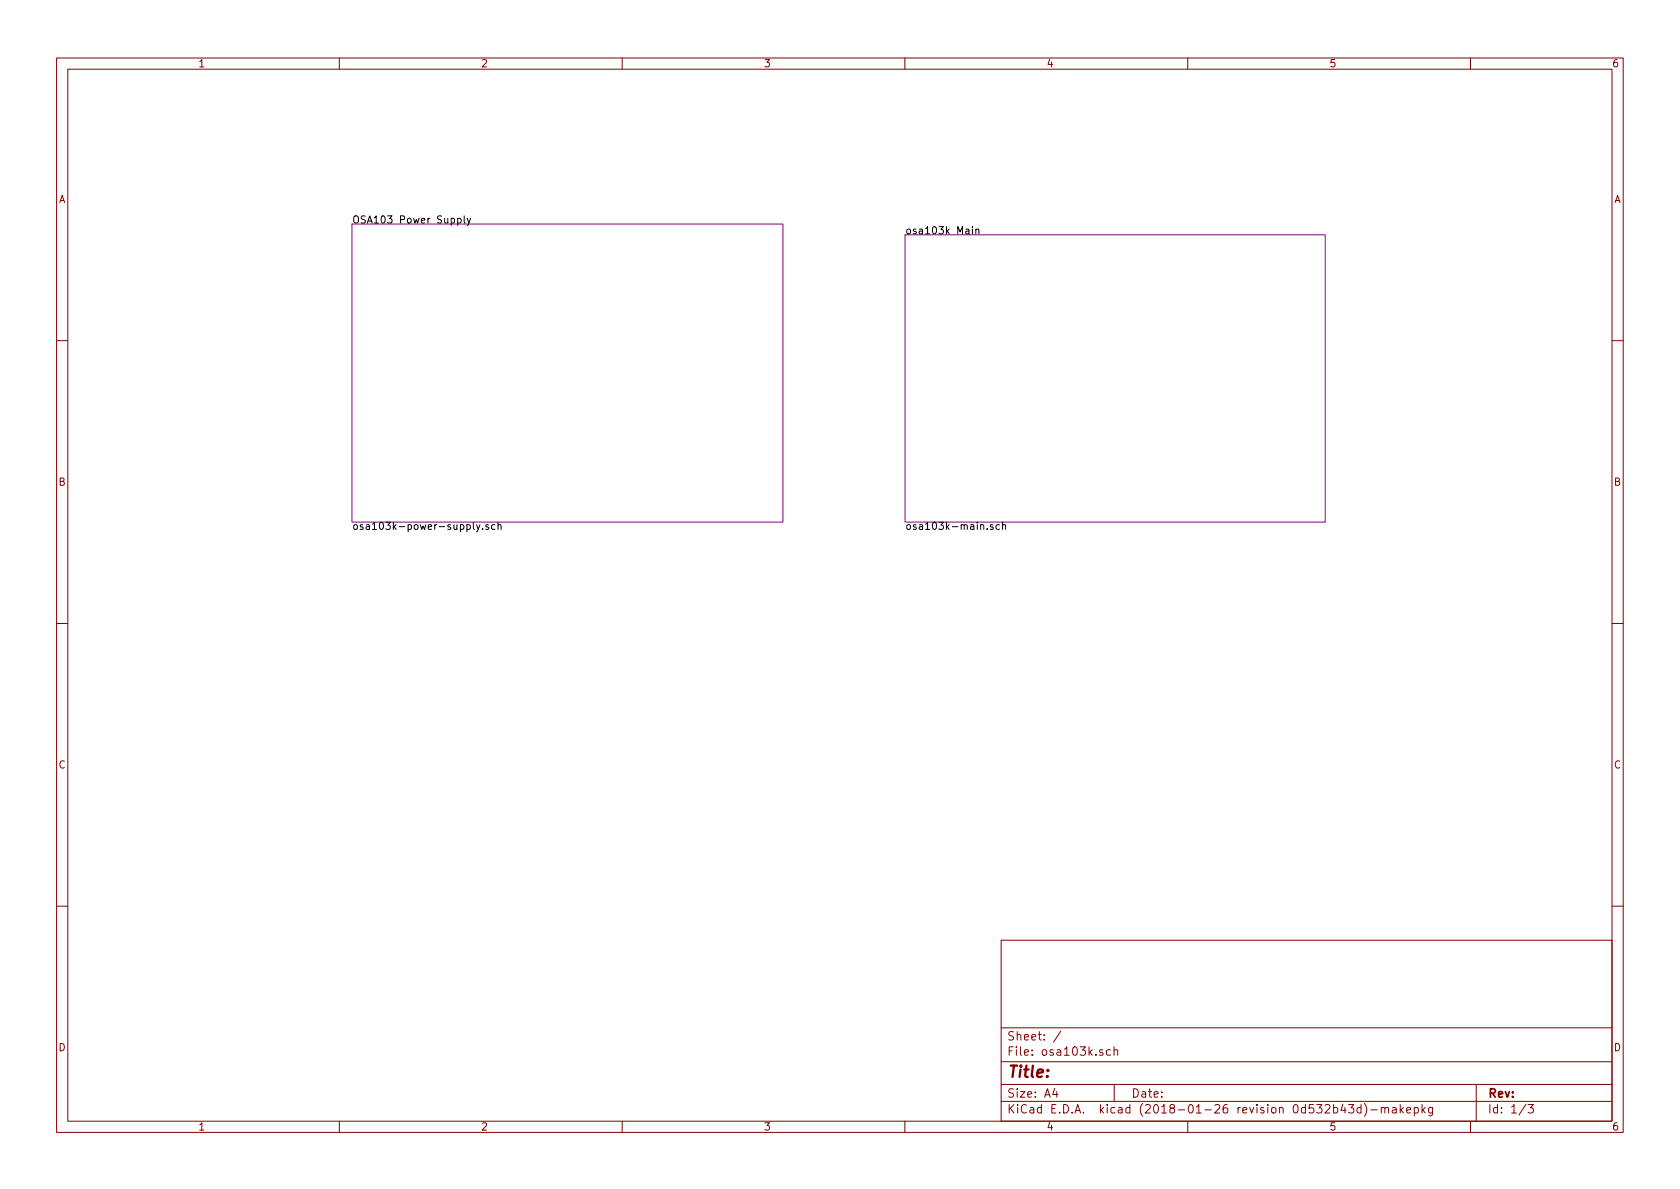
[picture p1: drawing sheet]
<svg xmlns="http://www.w3.org/2000/svg" width="297mm" height="210mm" viewBox="0 0 297 210" stroke-linecap="round" stroke-linejoin="round" font-family="sans-serif">
<g fill="none" stroke="#840000" stroke-width=".18">
<path d="M10 10.3h277v189.9h-277zM12 12.2h273v186.1h-273zM60 10.3v1.9M110 10.3v1.9M160 10.3v1.9M210 10.3v1.9M260 10.3v1.9M10 60.2h2M285 60.2h2M10 110.3h2M285 110.3h2M10 160.2h2"/>
<path d="M177 166.3h108v32h-108zM285 160.2h2M60 198.3v1.9M110 198.3v1.9M160 198.3v1.9M177 194.8h108M177 191.8h108M177 187.8h108M177 181.8h108M186.5 192.5l-.4 1h1M186.8 193v1M187.6 182.3l-1.3 2"/>
<path d="M195 185.7l-.4-.1-.2 .2 .1 .2 .5 .2v.3h-.6M196.3 185.7l-.4-.1-.3 .3 .1 .6 .2 .1 .4-.1M197 185.7l.2-.1 .4 .1v.9M197 185.1v1.5M197 191.8v3M210 198.3v1.9M237.4 195.2l-.3 1.1h.9M237.8 195.8v1M238.4 195.3h1l-.5 .6 .4 .1v.7l-.2 .1-.7-.1M240.6 195.9l-.4-.1-.3 .3 .1 .6 .2 .1 .4-.1M240.6 195.3v1.5M241.2 195.1a1.71 1.71 0 0 1 0 2.3"/>
<path d="M242.4 196.3h1.1M244.2 196l.2-.2 .4 .1 .1 .9M244.2 195.8v1M244.9 196a.36 .36 0 0 1 .3-.2 .36 .36 0 0 1 .3 .2v.8M246.2 195.9h.6l.1 .9M246.9 196.2l-.5 .1a.29 .29 0 0 0-.3 .2 .29 .29 0 0 0 .3 .3l.5-.1M247.6 195.3v1.5M247.7 196.3l.4 .5M248.1 195.8l-.5 .6M248.7 196.3l.7-.1v-.3l-.5-.1-.2 .2 .1 .7h.6M250.1 195.9l.4-.1 .3 .3-.1 .6-.2 .1-.4-.1M250.1 195.8v1.5"/>
<path d="M251.4 195.3v1.5M251.6 196.3l.4 .5M252 195.8l-.6 .6M253.3 195.8v1.2l-.3 .3h-.4M253.3 195.9l-.4-.1-.3 .3v.6l.3 .1 .4-.1M260 198.3v1.9M261 191.8v6.5M269.8 195.2l-1.2 2M270.2 195.3h.9l-.5 .6 .4 .1v.7l-.2 .1-.6-.1"/>
</g>
<path d="M62.2 39.6h76.2v52.7h-76.2zM160 41.5h74.3v50.8h-74.3z" fill="none" stroke="#840084" stroke-width=".18"/>
<g fill="none" stroke="#000" stroke-width=".18">
<path d="M80.9 38.7l.4-.1 .2 .2-.1 .6h-.5M80.9 38.6v1.3M82.1 38.2v1.1l.1 .1M82.6 38.6l.3 .8M83.2 38.6l-.4 1.1-.2 .2M171.9 40.1v.1M171.9 40.5v.8M172.5 40.6l.2-.1 .3 .1 .1 .7M172.5 40.5v.8M83.7 92.3v1.1l.2 .2M84.3 92.8l.3 .8M84.9 92.8l-.5 1.1-.1 .2"/>
<path d="M85.3 93.5v.1M86.4 92.8h-.3l-.2 .2v.1l.5 .2v.3h-.5M87.5 92.8h-.4l-.2 .2 .1 .6h.5M88.1 92.9l.1-.1h.3l.1 .8M88.1 92.3v1.3M175.6 92.8h-.3l-.2 .2v.1l.5 .2v.3h-.5M176.7 92.8h-.3l-.3 .2 .1 .6h.5M177.3 92.9l.1-.1h.3l.1 .8M177.3 92.3v1.3"/>
</g>
<text font-size="2.8" fill="#840000" x="178" y="190.5">Title:</text>
<g font-size="2.1" fill="#840000">
<text x="178" y="184">Sheet: /</text>
<text x="178" y="186.7">File: osa103k.sch</text>
<text x="178" y="196.9">KiCad E.D.A. kicad (2018-01-26 revision 0d532b43d)-makepkg</text>
<text x="178" y="194.1">Size: A4</text>
<text x="200" y="194.1">Date:</text>
<text x="263" y="194.1">Rev:</text>
<text x="263" y="196.9">Id: 1/3</text>
</g>
<g font-size="1.8" fill="#840000">
<text x="35" y="11.9">1</text>
<text x="85" y="11.9">2</text>
<text x="135" y="11.9">3</text>
<text x="185" y="11.9">4</text>
<text x="235" y="11.9">5</text>
<text x="285" y="11.9">6</text>
<text x="10.4" y="35.9">A</text>
<text x="285.4" y="35.9">A</text>
<text x="10.4" y="85.9">B</text>
<text x="285.4" y="85.9">B</text>
<text x="10.4" y="135.9">C</text>
<text x="285.4" y="135.9">C</text>
<text x="10.4" y="185.9">D</text>
<text x="285.4" y="185.9">D</text>
<text x="35" y="199.9">1</text>
<text x="85" y="199.9">2</text>
<text x="135" y="199.9">3</text>
<text x="185" y="199.9">4</text>
<text x="235" y="199.9">5</text>
<text x="285" y="199.9">6</text>
</g>
<g font-size="1.8">
<text x="62.2" y="39.5">OSA103 Power Supply</text>
<text x="160" y="41.4">osa103k Main</text>
<text x="62.2" y="93.7">osa103k-power-supply.sch</text>
<text x="160" y="93.7">osa103k-main.sch</text>
</g>
</svg>
